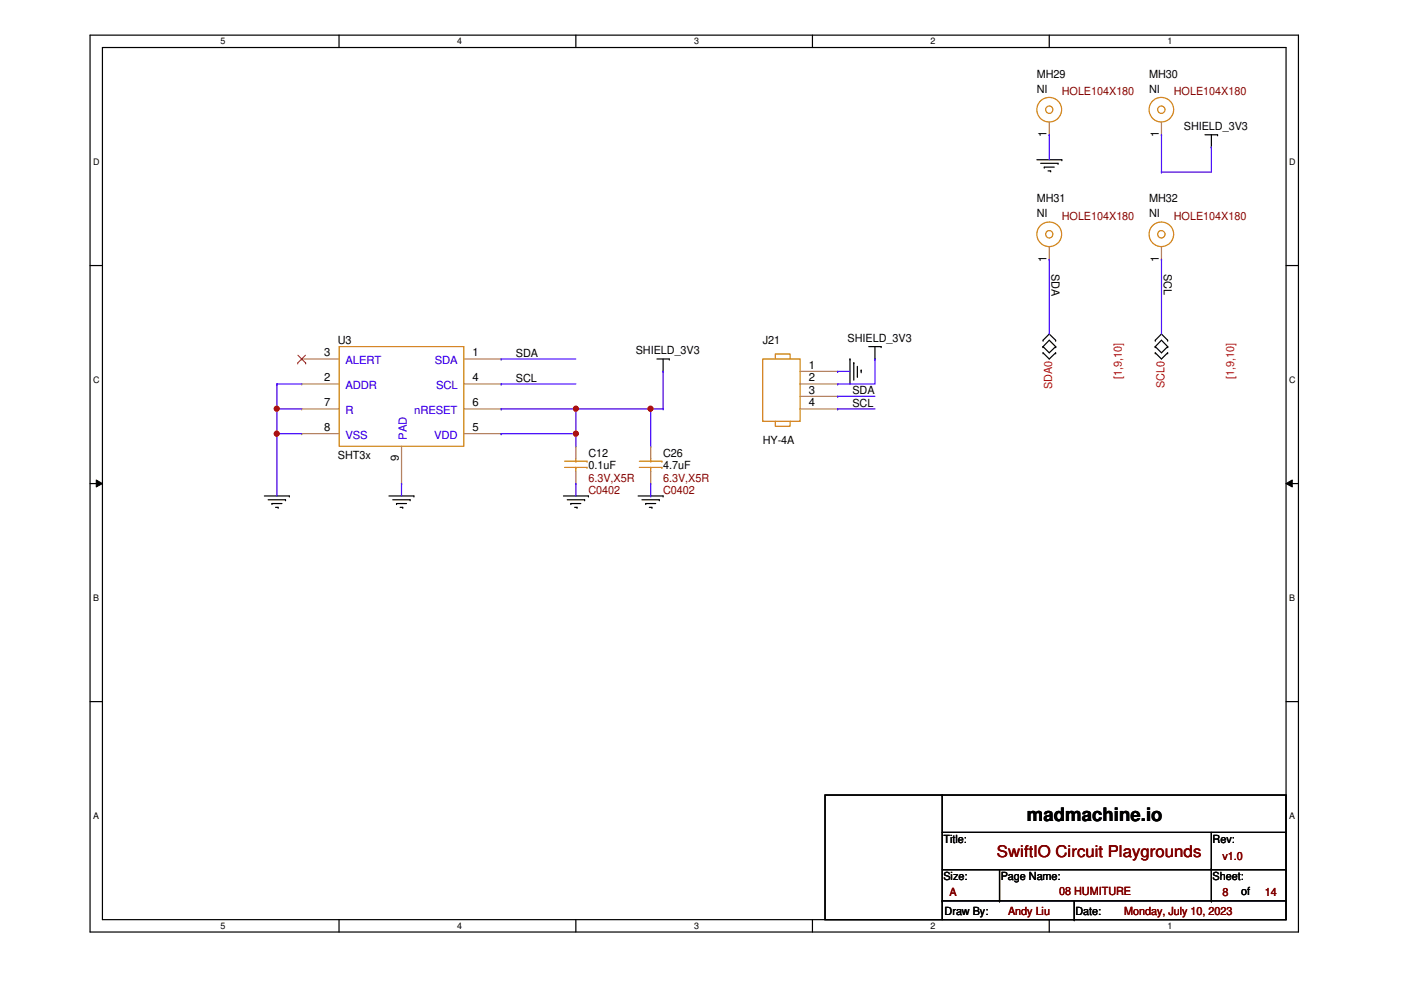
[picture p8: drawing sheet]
<svg xmlns="http://www.w3.org/2000/svg" width="297mm" height="210mm" viewBox="0 0 297 210" stroke-linecap="round" stroke-linejoin="round" font-family="sans-serif">
<path d="M19.1 7.5h256.2v190.1h-256.2zM21.7 10.1h251v184.9h-251z" fill="none" stroke="#000" stroke-width=".25"/>
<g fill="#fff">
<path d="M46.8 7.7h1v2.1h-1z"/>
<path d="M46.8 195.2h1v2.2h-1z"/>
</g>
<path d="M71.9 7.5v2.6M71.9 195v2.6" fill="none" stroke="#000" stroke-width=".25"/>
<g fill="#fff">
<path d="M96.9 7.7h1.1v2.1h-1.1z"/>
<path d="M96.9 195.2h1.1v2.2h-1.1z"/>
</g>
<path d="M122.1 7.5v2.6M122.1 195v2.6" fill="none" stroke="#000" stroke-width=".25"/>
<g fill="#fff">
<path d="M147.2 7.7h1v2.1h-1z"/>
<path d="M147.2 195.2h1v2.2h-1z"/>
</g>
<path d="M172.3 7.5v2.6M172.3 195v2.6" fill="none" stroke="#000" stroke-width=".25"/>
<g fill="#fff">
<path d="M197.3 7.7h1v2.1h-1z"/>
<path d="M197.3 195.2h1v2.2h-1z"/>
</g>
<path d="M222.5 7.5v2.6M222.5 195v2.6" fill="none" stroke="#000" stroke-width=".25"/>
<g fill="#fff">
<path d="M247.5 7.7h1v2.1h-1z"/>
<path d="M247.5 195.2h1v2.2h-1z"/>
<path d="M19.8 33.2h1.3v2.1h-1.3z"/>
<path d="M273.3 33.2h1.4v2.1h-1.4z"/>
<path d="M19.8 79.4h1.3v2.1h-1.3z"/>
<path d="M273.3 79.4h1.4v2.1h-1.4z"/>
</g>
<path d="M19.1 56.3h2.6M272.7 56.3h2.6" fill="none" stroke="#000" stroke-width=".25"/>
<g fill="#fff">
<path d="M19.8 125.6h1.2v2.2h-1.2z"/>
<path d="M273.3 125.6h1.3v2.2h-1.3z"/>
</g>
<path d="M19.1 102.5h2.6M272.7 102.5h2.6" fill="none" stroke="#000" stroke-width=".25"/>
<path d="M20.4 101.8l1.3 .7-1.3 .8zM272.7 102.5l1.3-.7v1.5z" fill="#000"/>
<path d="M20.4 101.8l1.3 .7-1.3 .8zM272.7 102.5l1.3-.7v1.5z" fill="none" stroke="#000" stroke-width=".21"/>
<g fill="#fff">
<path d="M19.8 171.9h1.2v2.1h-1.2z"/>
<path d="M273.3 171.9h1.3v2.1h-1.3z"/>
</g>
<g fill="none" stroke="#000" stroke-width=".25">
<path d="M219.8 33.9h5.3M220.6 34.6h3.7M221.4 35.4h.1M221.4 35.4h2.1M222.2 36.2h.6M222.8 36.2h.1M224.3 34.6h.1M225.1 33.9h.1M255.5 28.6h2.6M256.8 31.2h.1M256.8 28.6v2.6M258.1 28.6h.1"/>
<path d="M139.3 76.1h2.6M140.6 78.7h.1M140.6 76.1v2.6M141.9 76.1h.1M180.2 76.1h.1M180.2 76.1v5.3M181 76.9h.1M181 76.9v3.7M181.8 79.8h.1M181.8 77.7v2.1M182.6 78.5h.1M182.6 78.5v.5"/>
<path d="M184.2 73.5h2.6M185.5 76.1h.1M185.5 73.5v2.6M186.8 73.5h.1M221.1 72.1h.1M221.1 73.5h.1M221.1 74.8h.1M221.1 72.1l1.4-1.3 1.3 1.3M221.1 73.5l1.4-1.4 1.3 1.4M221.1 74.8l1.4 1.3 1.3-1.3M221.1 73.5l1.4 1.3 1.3-1.3M223.8 72.1h.1"/>
<path d="M223.8 73.5h.1M223.8 74.8h.1M244.9 72.1h.1M244.9 73.5h.1M244.9 74.8h.1M244.9 72.1l1.4-1.3 1.3 1.3M244.9 73.5l1.4-1.4 1.3 1.4M244.9 74.8l1.4 1.3 1.3-1.3M244.9 73.5l1.4 1.3 1.3-1.3M247.6 72.1h.1M247.6 73.5h.1M247.6 74.8h.1"/>
<path d="M56 105.2h5.3M56.9 106h3.6M57.7 106.8h.1M57.7 106.8h2.1M58.4 107.6h.6M59 107.6h.1M60.5 106h.1M61.3 105.2h.1M82.5 105.2h5.3M83.3 106h3.7M84.1 106.8h.1M84.1 106.8h2.1"/>
<path d="M84.8 107.6h.6M85.4 107.6h.1M87 106h.1M87.8 105.2h.1M119.5 105.2h5.3M120.3 106h3.7M121 106.8h.1M121 106.8h2.1M121.8 107.6h.5M122.3 107.6h.1M124 106h.1M124.8 105.2h.1"/>
<path d="M135.3 105.2h5.3M136.1 106h3.7M136.9 106.8h.1M136.9 106.8h2.1M137.7 107.6h.5M138.2 107.6h.1M139.8 106h.1M140.6 105.2h.1M19.1 148.8h2.6M272.7 148.8h2.6M174.9 168.6h97.8v26.4h-97.8zM199.8 168.6h.1"/>
<path d="M199.8 168.6v26.4M199.8 176.5h72.9M256.8 176.5v14.5M272.7 176.5h.1M199.8 191h.1M199.8 191h72.9M199.8 184.4h72.9M211.9 191h.1M211.9 184.4v6.6M227.8 195h.1M227.8 191v4M256.8 184.4h.1"/>
<path d="M256.8 191h.1M272.7 184.4h.1"/>
</g>
<g fill="none" stroke="#cc8006" stroke-width=".25">
<path d="M71.9 73.5h26.4v21.1h-26.4zM161.7 76.1h7.9v13.2h-7.9zM164.4 76.1v-1h3.1v1M119.7 97.8h4.8M119.7 99.1h4.8M122.1 99.1h.1M122.1 97.8h.1M122.1 97.2v.6M122.1 99.1v.8M124.5 97.8h.1M124.5 99.1h.1M135.6 97.8h4.7"/>
<path d="M135.6 99.1h4.7M138 99.1h.1M138 97.8h.1M138 97.2v.6M138 99.1v.8M140.3 97.8h.1M140.3 99.1h.1M164.4 89.3v1.1h3.1v-1.1"/>
<circle cx="222.5" cy="23.2" r=".77"/>
<circle cx="222.5" cy="23.3" r="2.62"/>
<circle cx="246.2" cy="23.3" r="2.61"/>
<circle cx="246.2" cy="23.3" r=".78"/>
<circle cx="222.5" cy="49.7" r=".77"/>
<circle cx="222.5" cy="49.7" r="2.62"/>
<circle cx="246.2" cy="49.7" r="2.61"/>
<circle cx="246.2" cy="49.7" r=".78"/>
</g>
<g fill="none" stroke="#a84" stroke-width=".25">
<path d="M222.5 28.6h.1M222.5 25.9v2.7M246.3 28.6h.1M246.3 25.9v2.7M222.5 55h.1M222.5 52.3v2.7M246.3 55h.1M246.3 52.3v2.7M64 76.1h.1M64 76.1h7.9M98.3 76.1h8M106.3 76.1h.1"/>
<path d="M169.6 78.7h8M177.6 78.7h.1M64 81.4h.1M64 86.7h.1M64 91.9h.1M64 81.4h7.9M64 86.7h7.9M64 91.9h7.9M85.1 94.6v7.9M98.3 81.4h8M98.3 86.7h8M98.3 91.9h8"/>
<path d="M106.3 81.4h.1M106.3 91.9h.1M106.3 86.7h.1M122.1 94.6h.1M122.1 94.6v2.6M122.1 99.9v2.6M138 94.6h.1M138 94.6v2.6M138 99.9v2.6M169.6 81.4h8M169.6 84h8M169.6 86.7h8"/>
<path d="M177.6 81.4h.1M177.6 84h.1M177.6 86.7h.1M85.1 102.5h.1M122.1 102.5h.1M138 102.5h.1"/>
</g>
<path d="M63.1 77h.1M63.2 75.3l1.6 1.7M64.8 75.3l-1.7 1.7M64.8 77h.1" fill="none" stroke="#804000" stroke-width=".21"/>
<path d="M106.3 76.1h.1M106.3 76.1h15.8M58.7 81.4h.1M58.7 81.4v5.3" fill="none" stroke="#4200ff" stroke-width=".25"/>
<circle cx="58.7" cy="86.7" r=".51" fill="#f00"/>
<circle cx="58.7" cy="86.7" r=".51" fill="none" stroke="#f00" stroke-width=".25"/>
<path d="M58.7 81.4h.1M58.7 86.7h.1M58.7 81.4h5.3M58.7 86.7v5.2M58.7 86.7h5.3M106.3 81.4h.1M106.3 86.7h.1M106.3 81.4h15.8M106.3 86.7h15.8" fill="none" stroke="#4200ff" stroke-width=".25"/>
<circle cx="122.1" cy="86.7" r=".51" fill="#f00"/>
<circle cx="122.1" cy="86.7" r=".51" fill="none" stroke="#f00" stroke-width=".25"/>
<path d="M58.7 91.9h.1M58.7 91.9v13.3M122.1 86.7h.1M122.1 86.7v5.2" fill="none" stroke="#4200ff" stroke-width=".25"/>
<circle cx="58.7" cy="91.9" r=".51" fill="#f00"/>
<circle cx="58.7" cy="91.9" r=".51" fill="none" stroke="#f00" stroke-width=".25"/>
<path d="M58.7 91.9h.1M58.7 91.9h5.3M106.3 91.9h.1M106.3 91.9h15.8" fill="none" stroke="#4200ff" stroke-width=".25"/>
<circle cx="122.1" cy="91.9" r=".51" fill="#f00"/>
<circle cx="122.1" cy="91.9" r=".51" fill="none" stroke="#f00" stroke-width=".25"/>
<g fill="none" stroke="#4200ff" stroke-width=".25">
<path d="M222.5 28.6h.1M222.5 28.6v5.3M246.3 28.6h.1M246.3 36.5h.1M246.3 28.6v7.9M256.8 31.2h.1M256.8 31.2v5.3h-10.5M222.5 55h.1M222.5 55v15.8M246.3 55h.1M246.3 55v15.8M140.6 78.7h.1"/>
<path d="M140.6 78.7v8M177.6 78.7h.1M177.6 78.7h2.6M185.5 76.1h.1M185.5 76.1v5.3h-7.9M122.1 91.9h.1M122.1 91.9v2.7M122.1 86.7h15.9M138 86.7h.1M138 86.7v7.9M177.6 81.4h.1M177.6 84h.1"/>
<path d="M177.6 86.7h.1M177.6 84h7.9M177.6 86.7h7.9M85.1 102.5h.1M85.1 102.5v2.7M122.1 102.5h.1M122.1 102.5v2.7M138 105.2h.1M138 102.5v2.7"/>
</g>
<circle cx="137.9" cy="86.7" r=".51" fill="#f00"/>
<circle cx="137.9" cy="86.7" r=".51" fill="none" stroke="#f00" stroke-width=".25"/>
<path d="M138 86.7h2.6M140.6 86.7h.1" fill="none" stroke="#4200ff" stroke-width=".25"/>
<circle cx="58.7" cy="86.7" r=".51" fill="#f00"/>
<circle cx="58.7" cy="86.7" r=".51" fill="none" stroke="#f00" stroke-width=".25"/>
<circle cx="122.1" cy="86.7" r=".51" fill="#f00"/>
<circle cx="122.1" cy="86.7" r=".51" fill="none" stroke="#f00" stroke-width=".25"/>
<circle cx="58.7" cy="91.9" r=".51" fill="#f00"/>
<circle cx="58.7" cy="91.9" r=".51" fill="none" stroke="#f00" stroke-width=".25"/>
<circle cx="122.1" cy="91.9" r=".51" fill="#f00"/>
<circle cx="122.1" cy="91.9" r=".51" fill="none" stroke="#f00" stroke-width=".25"/>
<circle cx="137.9" cy="86.7" r=".51" fill="#f00"/>
<circle cx="137.9" cy="86.7" r=".51" fill="none" stroke="#f00" stroke-width=".25"/>
<text font-size="3.9" x="217.7" y="174.1">madmachine.io</text>
<text font-size="3.4" fill="#800000" x="211.4" y="181.7">SwiftIO Circuit Playgrounds</text>
<g font-size="2.4">
<text x="219.8" y="16.5">MH29</text>
<text x="243.6" y="16.5">MH30</text>
<text x="219.8" y="19.7">NI</text>
<text x="243.6" y="19.7">NI</text>
<text x="221.9" y="29.1" transform="rotate(-90 221.9 29.1)">1</text>
<text x="245.7" y="29.1" transform="rotate(-90 245.7 29.1)">1</text>
<text x="251" y="27.6">SHIELD_3V3</text>
<text x="219.8" y="42.9">MH31</text>
<text x="219.8" y="46.1">NI</text>
<text x="243.6" y="42.9">MH32</text>
<text x="243.6" y="46.1">NI</text>
<text x="221.9" y="55.5" transform="rotate(-90 221.9 55.5)">1</text>
<text x="223" y="58.1" transform="rotate(90 223 58.1)">SDA</text>
<text x="245.7" y="55.5" transform="rotate(-90 245.7 55.5)">1</text>
<text x="246.8" y="58.1" transform="rotate(90 246.8 58.1)">SCL</text>
<text x="68.7" y="75.6">3</text>
<text x="71.6" y="73">U3</text>
<text x="100.2" y="75.6">1</text>
<text x="109.4" y="75.6">SDA</text>
<text x="134.8" y="75.1">SHIELD_3V3</text>
<text x="161.7" y="73">J21</text>
<text x="179.7" y="72.5">SHIELD_3V3</text>
<text x="68.7" y="80.9">2</text>
<text x="100.2" y="80.9">4</text>
<text x="109.4" y="80.9">SCL</text>
<text x="171.5" y="78.2">1</text>
<text x="171.5" y="80.9">2</text>
<text x="171.5" y="83.5">3</text>
<text x="180.7" y="83.5">SDA</text>
<text x="68.7" y="86.1">7</text>
<text x="100.2" y="86.1">6</text>
<text x="171.5" y="86.1">4</text>
<text x="180.7" y="86.2">SCL</text>
<text x="68.7" y="91.4">8</text>
<text x="100.2" y="91.4">5</text>
<text x="161.7" y="94.1">HY-4A</text>
<text x="71.6" y="97.3">SHT3x</text>
<text x="84.6" y="97.8" transform="rotate(-90 84.6 97.8)">9</text>
<text x="124.8" y="96.8">C12</text>
<text x="124.8" y="99.4">0.1uF</text>
<text x="140.6" y="96.8">C26</text>
<text x="140.6" y="99.4">4.7uF</text>
<text x="200" y="178.7">Title:</text>
<text x="257.1" y="178.7">Rev:</text>
<text x="200" y="186.6">Size:</text>
<text x="212.2" y="186.6">Page Name:</text>
<text x="257.1" y="186.6">Sheet:</text>
<text x="263.1" y="189.8">of</text>
<text x="200.3" y="194">Draw By:</text>
<text x="228" y="194">Date:</text>
</g>
<g font-size="2.4" fill="#800000">
<text x="225.1" y="20.2">HOLE104X180</text>
<text x="248.9" y="20.2">HOLE104X180</text>
<text x="225.1" y="46.6">HOLE104X180</text>
<text x="248.9" y="46.6">HOLE104X180</text>
<text x="124.8" y="104.7">C0402</text>
<text x="124.8" y="102.1">6.3V,X5R</text>
<text x="140.6" y="104.7">C0402</text>
<text x="140.6" y="102.1">6.3V,X5R</text>
<text x="259.2" y="182.4">v1.0</text>
<text x="201.3" y="190.1">A</text>
<text x="224.6" y="189.8">08 HUMITURE</text>
<text x="259.2" y="190.1">8</text>
<text x="268.2" y="190.1">14</text>
<text x="213.7" y="194">Andy Liu</text>
<text x="238.3" y="194">Monday, July 10, 2023</text>
</g>
<g font-size="2.4" fill="#00c">
<text x="73.2" y="77.2">ALERT</text>
<text x="92.2" y="77.2">SDA</text>
<text x="73.2" y="82.5">ADDR</text>
<text x="92.5" y="82.5">SCL</text>
<text x="73.2" y="87.8">R</text>
<text x="87.8" y="87.8">nRESET</text>
<text x="73.2" y="93">VSS</text>
<text x="86.2" y="93.3" transform="rotate(-90 86.2 93.3)">PAD</text>
<text x="92.1" y="93">VDD</text>
</g>
<g font-size="2.4" fill="#f00">
<text x="223.1" y="82.5" transform="rotate(-90 223.1 82.5)">SDA0</text>
<text x="237.9" y="80.3" transform="rotate(-90 237.9 80.3)">[1,9,10]</text>
<text x="246.9" y="82.2" transform="rotate(-90 246.9 82.2)">SCL0</text>
<text x="261.7" y="80.3" transform="rotate(-90 261.7 80.3)">[1,9,10]</text>
</g>
<g font-size="1.9">
<text x="46.8" y="9.4">5</text>
<text x="96.9" y="9.4">4</text>
<text x="147.2" y="9.4">3</text>
<text x="197.3" y="9.4">2</text>
<text x="247.5" y="9.4">1</text>
<text x="19.8" y="34.9">D</text>
<text x="273.3" y="34.9">D</text>
<text x="19.8" y="81.1">C</text>
<text x="273.3" y="81.1">C</text>
<text x="19.8" y="127.3">B</text>
<text x="273.3" y="127.3">B</text>
<text x="19.8" y="173.6">A</text>
<text x="273.3" y="173.6">A</text>
<text x="46.8" y="196.9">5</text>
<text x="96.9" y="196.9">4</text>
<text x="147.2" y="196.9">3</text>
<text x="197.3" y="196.9">2</text>
<text x="247.5" y="196.9">1</text>
</g>
</svg>
